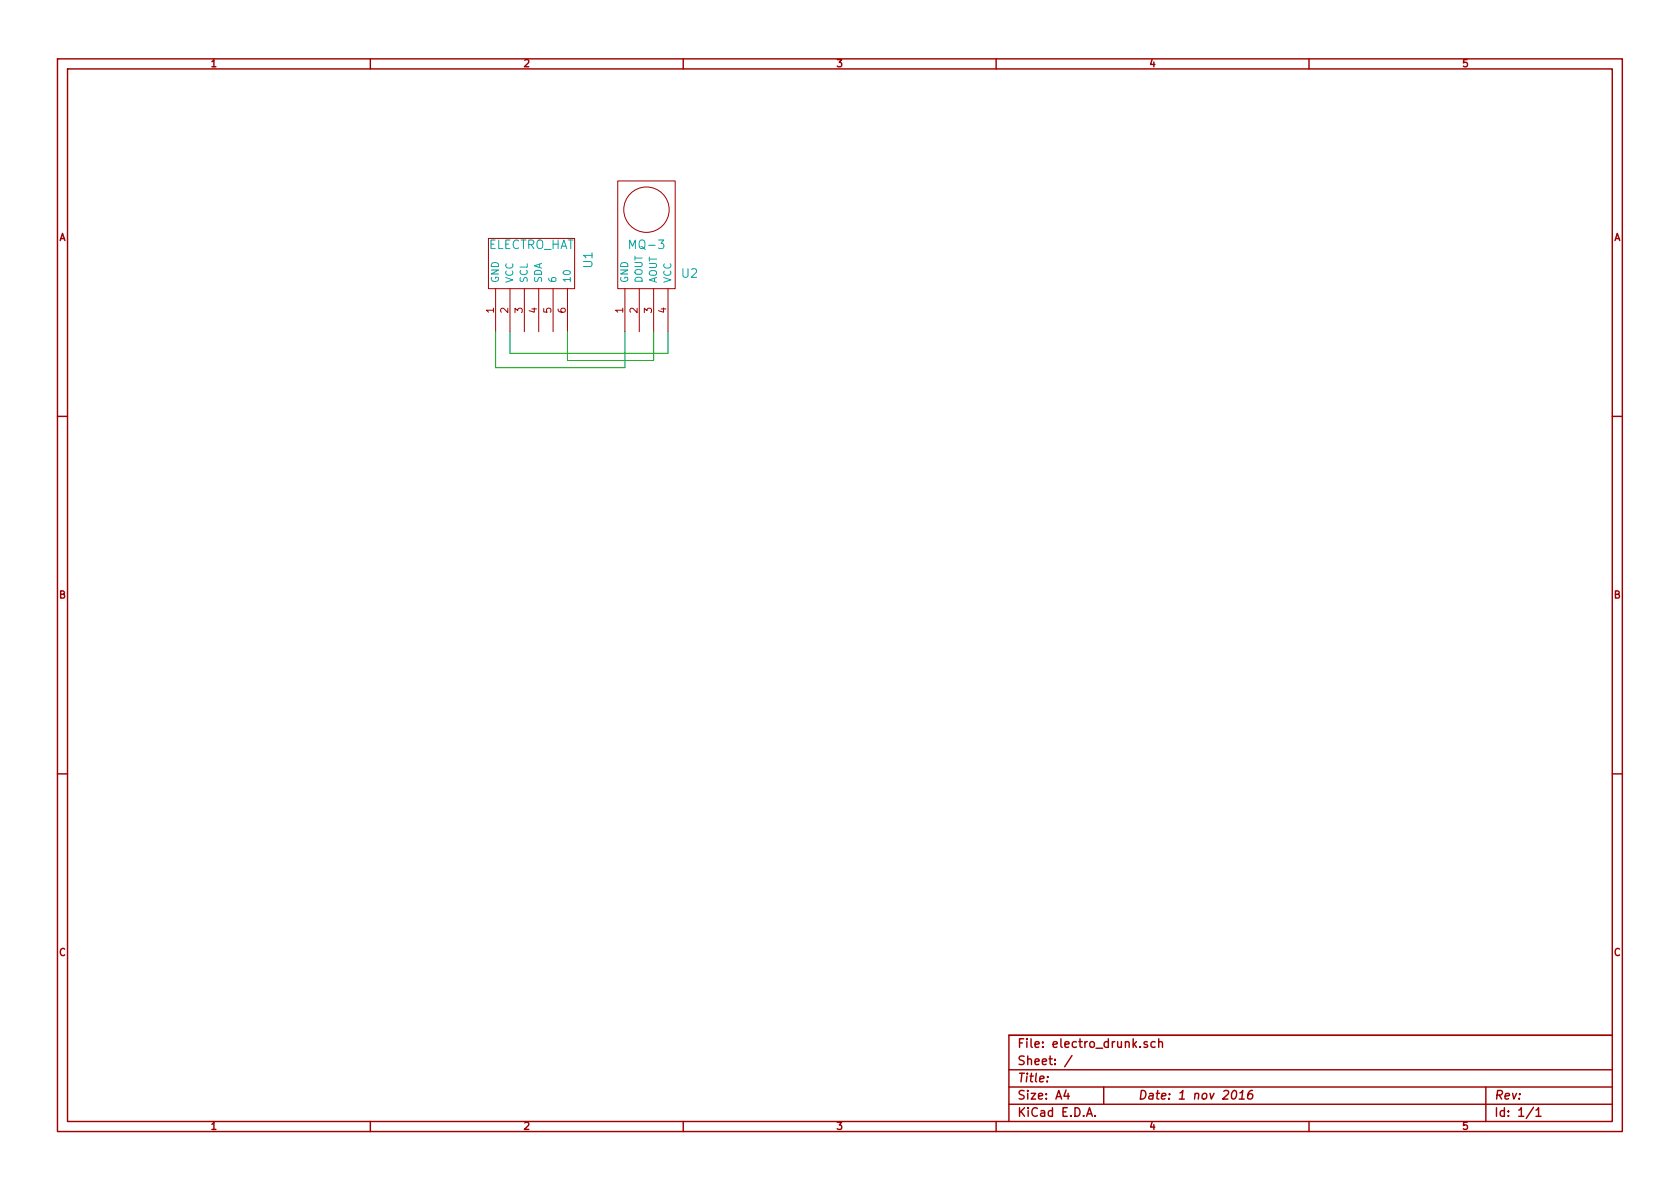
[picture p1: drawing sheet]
EESchema Schematic File Version 2
LIBS:power
LIBS:device
LIBS:transistors
LIBS:conn
LIBS:linear
LIBS:regul
LIBS:74xx
LIBS:cmos4000
LIBS:adc-dac
LIBS:memory
LIBS:xilinx
LIBS:special
LIBS:microcontrollers
LIBS:dsp
LIBS:microchip
LIBS:analog_switches
LIBS:motorola
LIBS:texas
LIBS:intel
LIBS:audio
LIBS:interface
LIBS:digital-audio
LIBS:philips
LIBS:display
LIBS:cypress
LIBS:siliconi
LIBS:opto
LIBS:atmel
LIBS:contrib
LIBS:valves
LIBS:My_stuff
EELAYER 27 0
EELAYER END
$Descr A4 11693 8268
encoding utf-8
Sheet 1 1
Title ""
Date "1 nov 2016"
Rev ""
Comp ""
Comment1 ""
Comment2 ""
Comment3 ""
Comment4 ""
$EndDescr
$Comp
L ELECTRO_HAT U1
U 1 1
P 3700 2000
F 0 "U1" V 4100 2200 60  0000 C CNN
F 1 "ELECTRO_HAT" H 3700 2300 60  0000 C CNN
F 2 "~" H 3700 2000 60  0000 C CNN
F 3 "~" H 3700 2000 60  0000 C CNN
	1    3700 2000
	1    0    0    -1  
$EndComp
$Comp
L MQ-3 U2
U 1 1
P 4500 2050
F 0 "U2" H 4800 2200 60  0000 C CNN
F 1 "MQ-3" H 4500 2400 60  0000 C CNN
F 2 "" H 4500 1950 60  0000 C CNN
F 3 "" H 4500 1950 60  0000 C CNN
	1    4500 2050
	1    0    0    -1  
$EndComp
Wire Wire Line
	4350 2300 4350 2550
Wire Wire Line
	4350 2550 3450 2550
Wire Wire Line
	3450 2550 3450 2300
Wire Wire Line
	4550 2300 4550 2500
Wire Wire Line
	4550 2500 3950 2500
Wire Wire Line
	3950 2500 3950 2300
Wire Wire Line
	4650 2300 4650 2450
Wire Wire Line
	4650 2450 3550 2450
Wire Wire Line
	3550 2450 3550 2300
$EndSCHEMATC
